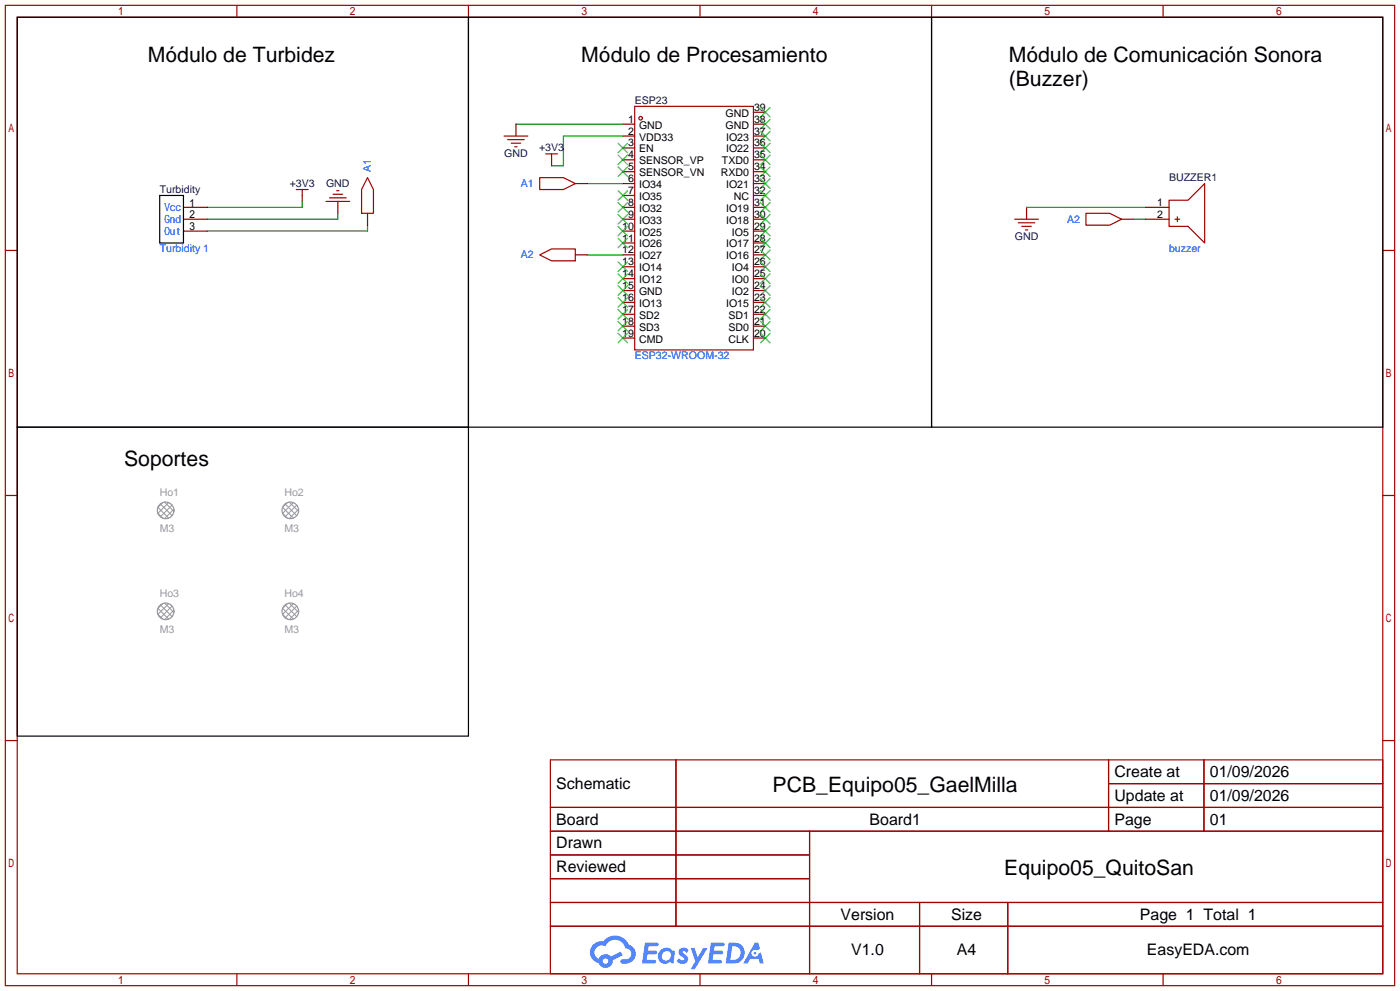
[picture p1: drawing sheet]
<svg xmlns="http://www.w3.org/2000/svg" width="299mm" height="212mm" viewBox="0 0 299 212" stroke-linecap="round" stroke-linejoin="round" font-family="sans-serif">
<g fill="none" stroke="#a10000" stroke-width=".25">
<path d="M1.1 1.1h297.2v209.6h-297.2zM3.7 3.7h292.1v204.5h-292.1zM50.7 1.1v2.6M100.2 1.1v2.6M149.7 1.1v2.6M199.3 1.1v2.6M248.8 1.1v2.6M1.1 53.5h2.6M295.8 53.5h2.5M1.1 105.9h2.6M295.8 105.9h2.5M1.1 158.3h2.6"/>
<path d="M295.8 158.3h2.5M117.7 162.4h178.1v45.8h-178.1zM117.7 172.6h178.1M117.7 177.7h178.1M144.6 162.4v35.6M173.2 177.7v30.5M237.1 162.4v15.3M237.1 167.5h58.7M257.5 162.4v15.3M117.7 182.8h55.5M117.7 192.9h178.1M117.7 187.8h55.5"/>
<path d="M117.7 198h178.1M196.7 192.9v15.3M215.6 192.9v15.3M50.7 208.2v2.5M100.2 208.2v2.5M149.7 208.2v2.5M199.3 208.2v2.5M248.8 208.2v2.5"/>
</g>
<g fill="#5487ff">
<path d="M145.5 202.8a1.3 1.3 0 0 1 1.8 .3l-.4 .6a.54 .54 0 0 0-.9-.2l.1 .2a1.28 1.28 0 0 1 .8 2 1.53 1.53 0 0 1-2.2-.3l.5-.6 .8 .5a.31 .31 0 0 0 .4-.3 .31 .31 0 0 0-.3-.3 1.12 1.12 0 0 1-.6-1.9z"/>
<path d="M147.7 202.7h.9l.7 1.9 1.1-1.9h.9l-2.7 4.5h-.9l1-1.7z"/>
<path d="M138 201.5h1.6a1.31 1.31 0 0 1 1.2 .2 .4 .4 0 0 1-.3 .6h-1.8l-.1 .9h1.6a.4 .4 0 0 1 .4 .4 .4 .4 0 0 1-.4 .4h-1.7l-.2 1.2h1.4a.46 .46 0 0 1 .5 .1 .46 .46 0 0 1 .1 .5l-.3 .2h-2.7z"/>
<path d="M152.1 201.5h1.6a1.32 1.32 0 0 1 1.3 .2 .39 .39 0 0 1-.4 .6h-1.7l-.2 .9h1.7a.4 .4 0 0 1 .3 .4 .4 .4 0 0 1-.4 .4h-1.7l-.2 1.2h1.4a.46 .46 0 0 1 .5 .1 .46 .46 0 0 1 .1 .5l-.3 .2h-2.7z"/>
<path d="M161.5 201.5h.7l.4 1.3-.7 .4a.75 .75 0 0 0-1.1 .3 .75 .75 0 0 0 .5 1 .75 .75 0 0 0 .9-.6l.6-.3 .6 2.4h-.9l-.2-1h-1.9l-.5 1h-.9z"/>
<path d="M155.9 201.5l-.7 4.5h1.5a2.27 2.27 0 0 0 2.6-2.3 2.27 2.27 0 0 0-2.7-2.2zM156.6 202.3a1.5 1.5 0 0 1 1.8 1.5 1.5 1.5 0 0 1-1.9 1.4h-.3z"/>
<path d="M141.3 203.1a1.6 1.6 0 0 0-.3 2.3 1.6 1.6 0 0 0 2.3 .2l.8 .4 .3-2.5-.2-.3h-.4a1.58 1.58 0 0 0-2.5-.1zM141.9 203.6a.98 .98 0 0 1 1.6 .5 .98 .98 0 0 1-1.1 1.2 .94 .94 0 0 1-.8-.6 .94 .94 0 0 1 .3-1.1z"/>
<path d="M126.9 201.9a2.37 2.37 0 0 0 1.2 4 1.54 1.54 0 0 0 1.7 1 1.54 1.54 0 0 0 1.3-1.6l2.1-1.1-.5-.8-2 1.1a1.57 1.57 0 0 0-2.6 .4 1.5 1.5 0 0 1-.8-2.1 1.5 1.5 0 0 1 2.2-.5 2.23 2.23 0 0 1 2.3-1.4 2.23 2.23 0 0 1 2 1.8 1.16 1.16 0 0 1 1.2 1.1 1.16 1.16 0 0 1-1 1.3h-.7a.47 .47 0 0 0-.6 .3 .47 .47 0 0 0 .4 .6 2.17 2.17 0 0 0 2.5-1 2.17 2.17 0 0 0-.3-2.7l-.8-.4a3.2 3.2 0 0 0-5.4-.7l-1.2 .1zM129 205.4a.58 .58 0 0 1 1.1 0 .58 .58 0 0 1-1.1 0z"/>
<circle cx="161.5" cy="203.8" r=".28"/>
</g>
<path d="M3.7 3.7h96.5v87.6h-96.5zM100.2 3.7h99.1v87.6h-99.1zM199.3 3.7h96.5v87.6h-96.5zM34.2 41.8h5v10.1h-5zM3.7 91.3h96.5v66.1h-96.5z" fill="none" stroke="#000" stroke-width=".25"/>
<g fill="none" stroke="#870000" stroke-width=".25">
<path d="M110.4 26.5v2.6M118 34.2v1.2M123.1 39.2h2.5M133.2 26.5h2.6M133.2 29.1h2.6M133.2 31.6h2.6M133.2 34.2h2.6M133.2 36.7h2.6M133.2 39.2h2.6M161.2 24h2.5M161.2 26.5h2.5M161.2 29.1h2.5"/>
<path d="M161.2 31.6h2.5M161.2 34.2h2.5M161.2 36.7h2.5M161.2 39.2h2.5M39.2 44.3h5.1M39.2 46.9h5.1M39.2 49.4h5.1M64.6 41.8v1.3M72.3 43.1v2.5M78.6 45.6v2.5M123.1 54.5h2.5M133.2 41.8h2.6"/>
<path d="M133.2 44.3h2.6M133.2 46.9h2.6M133.2 49.4h2.6M133.2 51.9h2.6M133.2 54.5h2.6M133.2 57h2.6M133.2 59.6h2.6M161.2 41.8h2.5M161.2 44.3h2.5M161.2 46.9h2.5M161.2 49.4h2.5M161.2 51.9h2.5"/>
<path d="M161.2 54.5h2.5M161.2 57h2.5M161.2 59.6h2.5M219.6 44.3v2.6M239.9 46.9h2.5M245 44.3h5.1M245 46.9h5.1M133.2 62.1h2.6M133.2 64.6h2.6M133.2 67.2h2.6M133.2 69.7h2.6M133.2 72.3h2.6"/>
<path d="M161.2 62.1h2.5M161.2 64.6h2.5M161.2 67.2h2.5M161.2 69.7h2.5M161.2 72.3h2.5"/>
</g>
<g fill="none" stroke="#a10000" stroke-width=".25">
<path d="M78.6 38l1.3 2.5v5.1h-2.6v-5.1zM107.8 29.1h5.1M108.6 29.8h3.5M109.3 30.6h2.1M110.1 31.4h.5M115.4 38h5.1l2.6 1.2-2.6 1.3h-5.1zM116.7 32.9h2.6M118 32.9v1.3M135.8 22.7h25.4v52.1h-25.4zM63.4 40.5h2.5M64.6 40.5v1.3M69.7 43.1h5.1"/>
<path d="M70.5 42.3h3.5M71.2 41.5h2.1M72 40.8h.5M115.4 54.5l2.6-1.3h5.1v2.6h-5.1zM217 46.9h5.1M217.8 47.6h3.6M218.6 48.4h2M219.3 49.1h.5M232.3 45.6h5.1l2.5 1.3-2.5 1.2h-5.1zM250.1 42.8h4l3.6-3.6v12.7l-3.6-3.5h-4zM251.3 46.9h1M251.8 46.4v1"/>
<circle cx="137" cy="25.3" r=".38"/>
</g>
<g fill="none" stroke="#3c3" stroke-width=".25">
<path d="M132.2 35.7l2 2M132.2 33.1l2 2.1M132.2 30.6l2 2M134.2 35.7l-2 2M134.2 33.1l-2 2.1M134.2 30.6l-2 2M162.7 23l2 2M162.7 25.5l2 2.1M162.7 28.1l2 2M162.7 30.6l2 2M162.7 33.1l2 2.1M162.7 35.7l2 2"/>
<path d="M162.7 38.2l2 2.1M164.7 23l-2 2M164.7 25.5l-2 2.1M164.7 28.1l-2 2M164.7 30.6l-2 2M164.7 33.1l-2 2.1M164.7 35.7l-2 2M164.7 38.2l-2 2.1M132.2 58.5l2 2.1M132.2 56l2 2M132.2 50.9l2 2.1M132.2 48.4l2 2"/>
<path d="M132.2 45.8l2 2.1M132.2 43.3l2 2M132.2 40.8l2 2M134.2 56l-2 2M134.2 58.5l-2 2.1M134.2 50.9l-2 2.1M134.2 48.4l-2 2M134.2 45.8l-2 2.1M134.2 43.3l-2 2M134.2 40.8l-2 2M162.7 40.8l2 2M162.7 43.3l2 2"/>
<path d="M162.7 45.8l2 2.1M162.7 48.4l2 2M162.7 50.9l2 2.1M162.7 53.5l2 2M162.7 56l2 2M162.7 58.5l2 2.1M164.7 40.8l-2 2M164.7 43.3l-2 2M164.7 45.8l-2 2.1M164.7 48.4l-2 2M164.7 50.9l-2 2.1M164.7 53.5l-2 2"/>
<path d="M164.7 56l-2 2M164.7 58.5l-2 2.1M132.2 71.2l2 2.1M132.2 68.7l2 2M132.2 66.2l2 2M132.2 63.6l2 2.1M132.2 61.1l2 2M134.2 61.1l-2 2M134.2 63.6l-2 2.1M134.2 66.2l-2 2M134.2 68.7l-2 2M134.2 71.2l-2 2.1"/>
<path d="M162.7 61.1l2 2M162.7 63.6l2 2.1M162.7 66.2l2 2M162.7 68.7l2 2M162.7 71.2l2 2.1M164.7 61.1l-2 2M164.7 63.6l-2 2.1M164.7 66.2l-2 2M164.7 68.7l-2 2M164.7 71.2l-2 2.1"/>
</g>
<path d="M110.4 26.5h22.8M125.6 39.2h7.6M133.2 29.1h-12.7v6.3h-2.5M64.6 43.1v1.2h-20.3M72.3 45.6v1.3h-28M78.6 48.1v1.3h-34.3M125.6 54.5h7.6M219.6 44.3h25.4M242.4 46.9h2.6" fill="none" stroke="#008700" stroke-width=".25"/>
<g fill="none" stroke="#999" stroke-width=".21">
<path d="M33.8 109.7l1 1.1M33.8 108.5l2.3 2.3M34.3 107.7l2.5 2.5M34.8 107.4l-1 1.1M35.2 107.3l2 2M36.1 107.4l-2.3 2.3M36.8 108l-2.5 2.5M37.2 108.9l-2 2M61 107.7l2.5 2.5M61.5 107.4l-1.1 1.1 2.3 2.3M61.9 107.3l2 2M62.7 107.4l-2.3 2.3 1.1 1.1"/>
<path d="M63.5 108l-2.5 2.5M63.9 108.9l-2 2M33.8 131.3l1 1M33.8 130l2.3 2.3M34.3 129.3l2.5 2.5M34.8 129l-1 1.1M35.2 128.9l2 2M36.1 129l-2.3 2.3M36.8 129.6l-2.5 2.5M37.2 130.4l-2 2M60.4 131.3l1.1 1M61 129.3l2.5 2.5"/>
<path d="M61.5 129l-1.1 1.1 2.3 2.2M61.9 128.9l2 2M62.7 129l-2.3 2.3M63.5 129.6l-2.5 2.5M63.9 130.4l-2 2"/>
</g>
<g fill="none" stroke="#999" stroke-width=".25">
<circle cx="35.4" cy="109.1" r="1.78"/>
<circle cx="62.1" cy="109.1" r="1.78"/>
<circle cx="35.4" cy="130.7" r="1.78"/>
<circle cx="62.1" cy="130.7" r="1.78"/>
</g>
<g font-size="4.5">
<text x="31.6" y="13.3">Módulo de Turbidez</text>
<text x="124.3" y="13.3">Módulo de Procesamiento</text>
<text x="215.8" y="13.3">Módulo de Comunicación Sonora</text>
<text x="215.8" y="18.4">(Buzzer)</text>
<text x="26.5" y="99.7">Soportes</text>
<text x="165.3" y="169.2">PCB_Equipo05_GaelMilla</text>
<text x="214.8" y="187">Equipo05_QuitoSan</text>
</g>
<g font-size="3.4">
<text x="238.4" y="166.1">Create at</text>
<text x="258.8" y="166.1">01/09/2026</text>
<text x="119" y="168.7">Schematic</text>
<text x="238.4" y="171.2">Update at</text>
<text x="258.8" y="171.2">01/09/2026</text>
<text x="119" y="176.3">Board</text>
<text x="186" y="176.3">Board1</text>
<text x="238.4" y="176.3">Page</text>
<text x="258.8" y="176.3">01</text>
<text x="119" y="181.4">Drawn</text>
<text x="119" y="186.5">Reviewed</text>
<text x="179.8" y="196.6">Version</text>
<text x="203.5" y="196.6">Size</text>
<text x="243.8" y="196.6">Page 1 Total 1</text>
<text x="182.1" y="204.2">V1.0</text>
<text x="204.7" y="204.2">A4</text>
<text x="245.3" y="204.2">EasyEDA.com</text>
</g>
<g font-size="2.4" fill="#00f">
<text x="35.2" y="45.2">Vcc</text>
<text x="35.2" y="47.7">Gnd</text>
<text x="35.2" y="50.3">Out</text>
</g>
<g font-size="2.3" fill="#000080">
<text x="135.8" y="22.2">ESP23</text>
<text x="107.8" y="33.6">GND</text>
<text x="115.3" y="32.3">+3V3</text>
<text x="34.2" y="41.2">Turbidity</text>
<text x="62" y="40">+3V3</text>
<text x="69.7" y="40">GND</text>
<text x="250.1" y="38.7">BUZZER1</text>
<text x="217.1" y="51.4">GND</text>
</g>
<g font-size="2.3">
<text x="161.3" y="23.7">39</text>
<text x="134.4" y="28.8">2</text>
<text x="134.4" y="26.2">1</text>
<text x="136.7" y="27.5">GND</text>
<text x="155.2" y="25">GND</text>
<text x="155.2" y="27.5">GND</text>
<text x="161.3" y="26.2">38</text>
<text x="161.3" y="28.8">37</text>
<text x="134.4" y="33.9">4</text>
<text x="134.4" y="31.3">3</text>
<text x="136.7" y="35.1">SENSOR_VP</text>
<text x="136.7" y="32.6">EN</text>
<text x="136.7" y="30">VDD33</text>
<text x="154.4" y="35.1">TXD0</text>
<text x="155.3" y="30">IO23</text>
<text x="155.3" y="32.6">IO22</text>
<text x="161.3" y="31.3">36</text>
<text x="161.3" y="33.9">35</text>
<text x="134.4" y="41.5">7</text>
<text x="134.4" y="38.9">6</text>
<text x="134.4" y="36.4">5</text>
<text x="136.7" y="40.2">IO34</text>
<text x="136.7" y="37.7">SENSOR_VN</text>
<text x="154.2" y="37.7">RXD0</text>
<text x="155.3" y="40.2">IO21</text>
<text x="161.3" y="36.4">34</text>
<text x="161.3" y="38.9">33</text>
<text x="161.3" y="41.5">32</text>
<text x="134.4" y="46.6">9</text>
<text x="134.4" y="44">8</text>
<text x="136.7" y="47.8">IO33</text>
<text x="136.7" y="45.3">IO32</text>
<text x="136.7" y="42.7">IO35</text>
<text x="155.3" y="45.3">IO19</text>
<text x="155.3" y="47.8">IO18</text>
<text x="156.9" y="42.7">NC</text>
<text x="161.3" y="44">31</text>
<text x="161.3" y="46.6">30</text>
<text x="247.5" y="44">1</text>
<text x="247.5" y="46.6">2</text>
<text x="133.1" y="51.6">11</text>
<text x="133.1" y="49.1">10</text>
<text x="136.7" y="52.9">IO26</text>
<text x="136.7" y="50.4">IO25</text>
<text x="155.3" y="52.9">IO17</text>
<text x="156.6" y="50.4">IO5</text>
<text x="161.3" y="49.1">29</text>
<text x="161.3" y="51.6">28</text>
<text x="133.1" y="59.3">14</text>
<text x="133.1" y="56.7">13</text>
<text x="133.1" y="54.2">12</text>
<text x="136.7" y="58">IO14</text>
<text x="136.7" y="55.4">IO27</text>
<text x="155.3" y="55.4">IO16</text>
<text x="156.6" y="58">IO4</text>
<text x="161.3" y="54.2">27</text>
<text x="161.3" y="56.7">26</text>
<text x="161.3" y="59.3">25</text>
<text x="133.1" y="64.3">16</text>
<text x="133.1" y="61.8">15</text>
<text x="136.7" y="65.6">IO13</text>
<text x="136.7" y="63.1">GND</text>
<text x="136.7" y="60.5">IO12</text>
<text x="155.3" y="65.6">IO15</text>
<text x="156.6" y="60.5">IO0</text>
<text x="156.6" y="63.1">IO2</text>
<text x="161.3" y="61.8">24</text>
<text x="161.3" y="64.3">23</text>
<text x="133.1" y="72">19</text>
<text x="133.1" y="69.4">18</text>
<text x="133.1" y="66.9">17</text>
<text x="136.7" y="70.7">SD3</text>
<text x="136.7" y="68.1">SD2</text>
<text x="155.8" y="68.1">SD1</text>
<text x="155.8" y="70.7">SD0</text>
<text x="161.3" y="66.9">22</text>
<text x="161.3" y="69.4">21</text>
<text x="161.3" y="72">20</text>
<text x="136.7" y="73.2">CMD</text>
<text x="155.8" y="73.2">CLK</text>
</g>
<g font-size="2.3" fill="#00f">
<text x="79.3" y="36.7" transform="rotate(-90 79.3 36.7)">A1</text>
<text x="111.4" y="40">A1</text>
<text x="228.2" y="47.6">A2</text>
<text x="34.2" y="53.9">Turbidity 1</text>
<text x="250.1" y="53.9">buzzer</text>
<text x="111.4" y="55.2">A2</text>
<text x="135.8" y="76.8">ESP32-WROOM-32</text>
</g>
<g font-size="2.3" fill="#999">
<text x="34.2" y="106">Ho1</text>
<text x="60.8" y="106">Ho2</text>
<text x="34.2" y="113.6">M3</text>
<text x="60.8" y="113.6">M3</text>
<text x="34.2" y="127.6">Ho3</text>
<text x="60.8" y="127.6">Ho4</text>
<text x="34.2" y="135.2">M3</text>
<text x="60.8" y="135.2">M3</text>
</g>
</svg>
